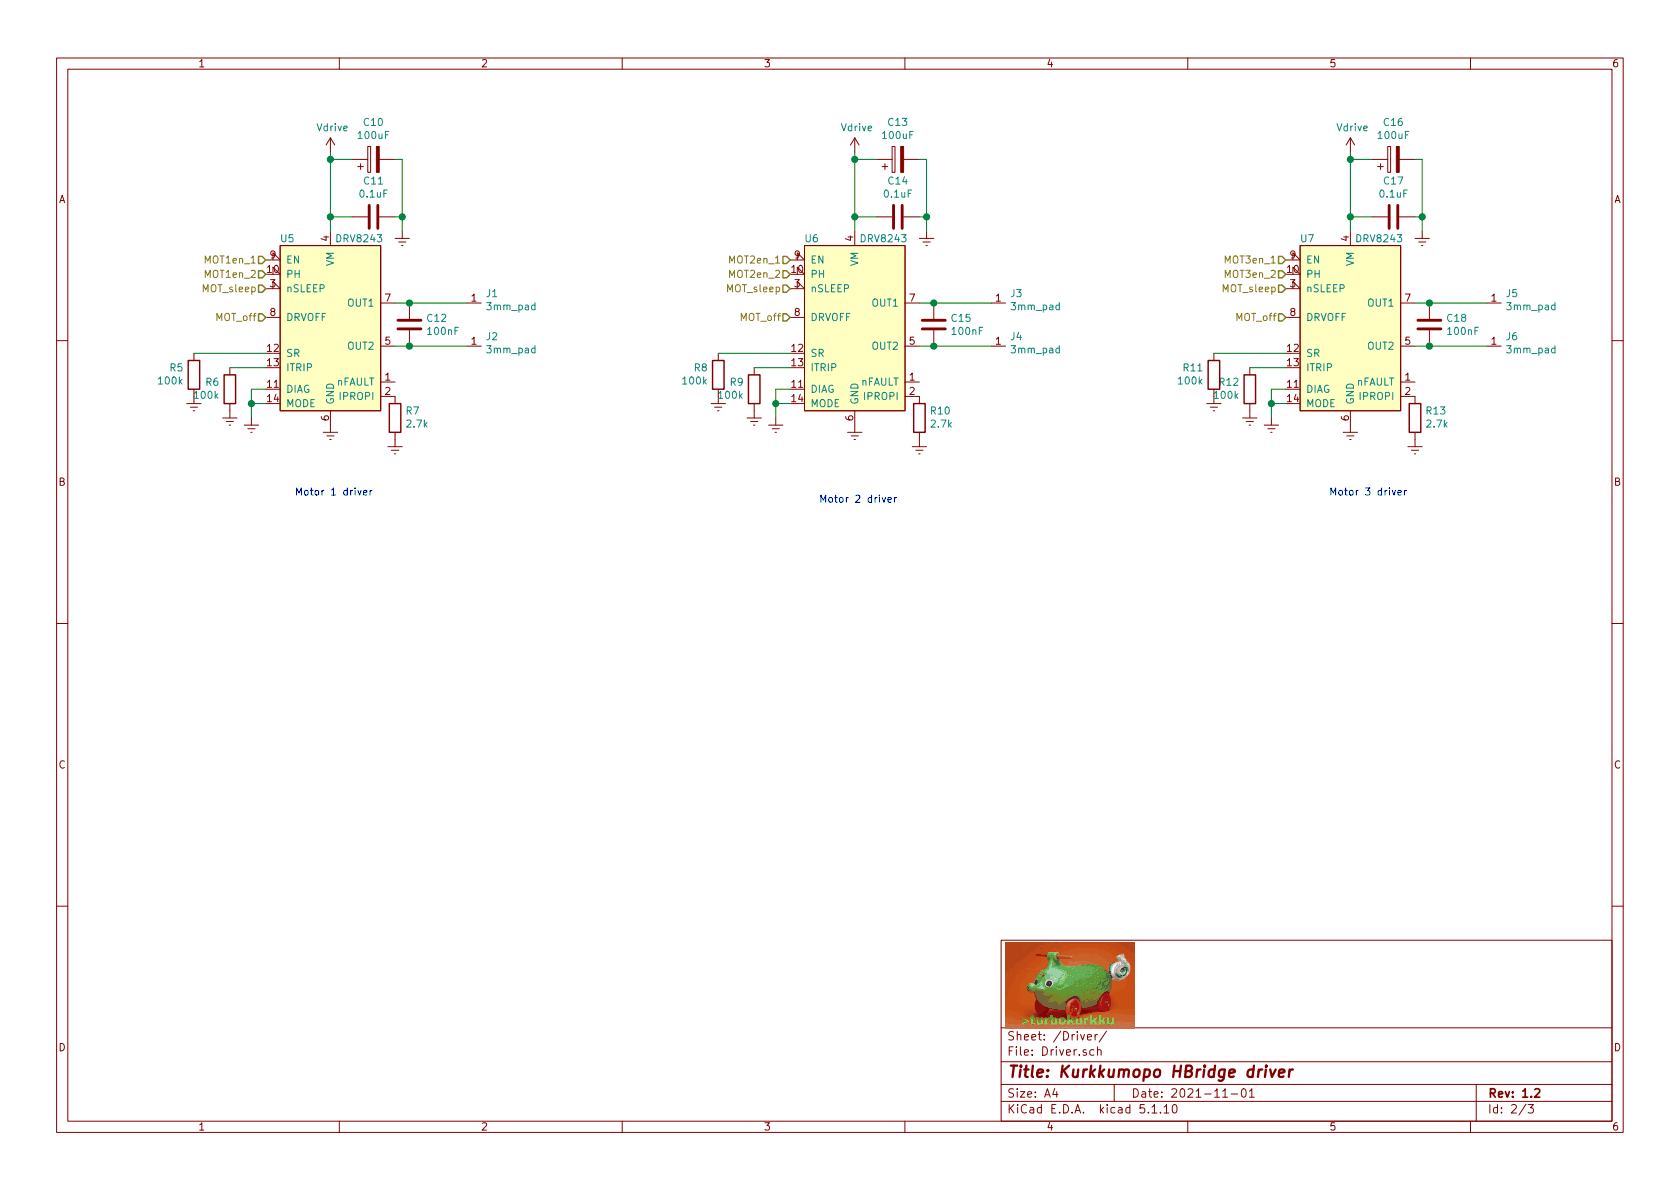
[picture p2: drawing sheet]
EESchema Schematic File Version 4
EELAYER 30 0
EELAYER END
$Descr A4 11693 8268
encoding utf-8
Sheet 2 3
Title "Kurkkumopo HBridge driver"
Date "2021-11-01"
Rev "1.2"
Comp ""
Comment1 ""
Comment2 ""
Comment3 ""
Comment4 ""
$EndDescr
$Comp
L Device:C C11
U 1 1
P 2600 1500
F 0 "C11" V 2348 1500 50  0000 C CNN
F 1 "0.1uF" V 2439 1500 50  0000 C CNN
F 2 "Capacitor_SMD:C_0603_1608Metric_Pad1.08x0.95mm_HandSolder" H 2638 1350 50  0001 C CNN
F 3 "~" H 2600 1500 50  0001 C CNN
	1    2600 1500
	0    1    1    0   
$EndComp
Wire Wire Line
	2800 1500 2800 1600
$Comp
L power:Vdrive #PWR0126
U 1 1
P 2300 1050
F 0 "#PWR0126" H 2100 900 50  0001 C CNN
F 1 "Vdrive" H 2315 1223 50  0000 C CNN
F 2 "" H 2300 1050 50  0001 C CNN
F 3 "" H 2300 1050 50  0001 C CNN
	1    2300 1050
	1    0    0    -1  
$EndComp
Wire Wire Line
	2750 2100 2850 2100
$Comp
L Device:C C12
U 1 1
P 2850 2250
F 0 "C12" H 2965 2296 50  0000 L CNN
F 1 "100nF" H 2965 2205 50  0000 L CNN
F 2 "Capacitor_SMD:C_0603_1608Metric_Pad1.08x0.95mm_HandSolder" H 2888 2100 50  0001 C CNN
F 3 "~" H 2850 2250 50  0001 C CNN
	1    2850 2250
	1    0    0    -1  
$EndComp
Wire Wire Line
	2750 2400 2850 2400
Wire Wire Line
	2300 1050 2300 1100
Wire Wire Line
	2300 1100 2450 1100
Connection ~ 2300 1100
Wire Wire Line
	2300 1100 2300 1500
Wire Wire Line
	2300 1500 2450 1500
Connection ~ 2300 1500
Wire Wire Line
	2300 1500 2300 1600
Wire Wire Line
	2750 1500 2800 1500
Wire Wire Line
	2750 1100 2800 1100
Wire Wire Line
	2800 1100 2800 1500
Connection ~ 2800 1500
Wire Wire Line
	1850 2800 1750 2800
Wire Wire Line
	1750 2700 1750 2800
Wire Wire Line
	1850 2700 1750 2700
Connection ~ 1750 2800
Wire Wire Line
	1750 2800 1750 2900
Wire Wire Line
	1600 2550 1850 2550
Wire Wire Line
	1350 2450 1850 2450
$Comp
L Device:C C14
U 1 1
P 6250 1500
F 0 "C14" V 5998 1500 50  0000 C CNN
F 1 "0.1uF" V 6089 1500 50  0000 C CNN
F 2 "Capacitor_SMD:C_0603_1608Metric_Pad1.08x0.95mm_HandSolder" H 6288 1350 50  0001 C CNN
F 3 "~" H 6250 1500 50  0001 C CNN
	1    6250 1500
	0    1    1    0   
$EndComp
Wire Wire Line
	6450 1500 6450 1600
$Comp
L power:Vdrive #PWR0128
U 1 1
P 5950 1050
F 0 "#PWR0128" H 5750 900 50  0001 C CNN
F 1 "Vdrive" H 5965 1223 50  0000 C CNN
F 2 "" H 5950 1050 50  0001 C CNN
F 3 "" H 5950 1050 50  0001 C CNN
	1    5950 1050
	1    0    0    -1  
$EndComp
Wire Wire Line
	6400 2100 6500 2100
$Comp
L Device:C C15
U 1 1
P 6500 2250
F 0 "C15" H 6615 2296 50  0000 L CNN
F 1 "100nF" H 6615 2205 50  0000 L CNN
F 2 "Capacitor_SMD:C_0603_1608Metric_Pad1.08x0.95mm_HandSolder" H 6538 2100 50  0001 C CNN
F 3 "~" H 6500 2250 50  0001 C CNN
	1    6500 2250
	1    0    0    -1  
$EndComp
Wire Wire Line
	6400 2400 6500 2400
Wire Wire Line
	5950 1050 5950 1100
Wire Wire Line
	5950 1100 6100 1100
Connection ~ 5950 1100
Wire Wire Line
	5950 1100 5950 1500
Wire Wire Line
	5950 1500 6100 1500
Connection ~ 5950 1500
Wire Wire Line
	5950 1500 5950 1600
Wire Wire Line
	6400 1500 6450 1500
Wire Wire Line
	6400 1100 6450 1100
Wire Wire Line
	6450 1100 6450 1500
Connection ~ 6450 1500
Wire Wire Line
	5500 2800 5400 2800
Wire Wire Line
	5400 2700 5400 2800
Wire Wire Line
	5500 2700 5400 2700
Connection ~ 5400 2800
Wire Wire Line
	5400 2800 5400 2900
Wire Wire Line
	5250 2550 5500 2550
Wire Wire Line
	5000 2450 5500 2450
$Comp
L Electronics:DRV8243 U6
U 1 1
P 5950 2250
F 0 "U6" H 5650 2850 50  0000 C CNN
F 1 "DRV8243" H 6150 2850 50  0000 C CNN
F 2 "Electronics:VQFN-HR-14" H 5100 2800 50  0001 C CNN
F 3 "https://www.ti.com/lit/ds/symlink/drv8243-q1.pdf" H 5850 2400 50  0001 C CNN
	1    5950 2250
	1    0    0    -1  
$EndComp
$Comp
L Device:C C17
U 1 1
P 9700 1500
F 0 "C17" V 9448 1500 50  0000 C CNN
F 1 "0.1uF" V 9539 1500 50  0000 C CNN
F 2 "Capacitor_SMD:C_0603_1608Metric_Pad1.08x0.95mm_HandSolder" H 9738 1350 50  0001 C CNN
F 3 "~" H 9700 1500 50  0001 C CNN
	1    9700 1500
	0    1    1    0   
$EndComp
Wire Wire Line
	9900 1500 9900 1600
$Comp
L power:Vdrive #PWR0130
U 1 1
P 9400 1050
F 0 "#PWR0130" H 9200 900 50  0001 C CNN
F 1 "Vdrive" H 9415 1223 50  0000 C CNN
F 2 "" H 9400 1050 50  0001 C CNN
F 3 "" H 9400 1050 50  0001 C CNN
	1    9400 1050
	1    0    0    -1  
$EndComp
Wire Wire Line
	9850 2100 9950 2100
$Comp
L Device:C C18
U 1 1
P 9950 2250
F 0 "C18" H 10065 2296 50  0000 L CNN
F 1 "100nF" H 10065 2205 50  0000 L CNN
F 2 "Capacitor_SMD:C_0603_1608Metric_Pad1.08x0.95mm_HandSolder" H 9988 2100 50  0001 C CNN
F 3 "~" H 9950 2250 50  0001 C CNN
	1    9950 2250
	1    0    0    -1  
$EndComp
Wire Wire Line
	9850 2400 9950 2400
Wire Wire Line
	9400 1050 9400 1100
Wire Wire Line
	9400 1100 9550 1100
Connection ~ 9400 1100
Wire Wire Line
	9400 1100 9400 1500
Wire Wire Line
	9400 1500 9550 1500
Connection ~ 9400 1500
Wire Wire Line
	9400 1500 9400 1600
Wire Wire Line
	9850 1500 9900 1500
Wire Wire Line
	9850 1100 9900 1100
Wire Wire Line
	9900 1100 9900 1500
Connection ~ 9900 1500
Wire Wire Line
	8950 2800 8850 2800
Wire Wire Line
	8850 2700 8850 2800
Wire Wire Line
	8950 2700 8850 2700
Connection ~ 8850 2800
Wire Wire Line
	8850 2800 8850 2900
Wire Wire Line
	8700 2550 8950 2550
Wire Wire Line
	8450 2450 8950 2450
$Comp
L power:Earth #PWR0131
U 1 1
P 9850 3050
F 0 "#PWR0131" H 9850 2800 50  0001 C CNN
F 1 "Earth" H 9850 2900 50  0001 C CNN
F 2 "" H 9850 3050 50  0001 C CNN
F 3 "~" H 9850 3050 50  0001 C CNN
	1    9850 3050
	1    0    0    -1  
$EndComp
$Comp
L Electronics:DRV8243 U7
U 1 1
P 9400 2250
F 0 "U7" H 9100 2850 50  0000 C CNN
F 1 "DRV8243" H 9600 2850 50  0000 C CNN
F 2 "Electronics:VQFN-HR-14" H 8550 2800 50  0001 C CNN
F 3 "https://www.ti.com/lit/ds/symlink/drv8243-q1.pdf" H 9300 2400 50  0001 C CNN
	1    9400 2250
	1    0    0    -1  
$EndComp
$Comp
L power:Earth #PWR0132
U 1 1
P 9400 2950
F 0 "#PWR0132" H 9400 2700 50  0001 C CNN
F 1 "Earth" H 9400 2800 50  0001 C CNN
F 2 "" H 9400 2950 50  0001 C CNN
F 3 "~" H 9400 2950 50  0001 C CNN
	1    9400 2950
	1    0    0    -1  
$EndComp
$Comp
L power:Earth #PWR0133
U 1 1
P 8850 2900
F 0 "#PWR0133" H 8850 2650 50  0001 C CNN
F 1 "Earth" H 8850 2750 50  0001 C CNN
F 2 "" H 8850 2900 50  0001 C CNN
F 3 "~" H 8850 2900 50  0001 C CNN
	1    8850 2900
	1    0    0    -1  
$EndComp
$Comp
L power:Earth #PWR0134
U 1 1
P 8700 2850
F 0 "#PWR0134" H 8700 2600 50  0001 C CNN
F 1 "Earth" H 8700 2700 50  0001 C CNN
F 2 "" H 8700 2850 50  0001 C CNN
F 3 "~" H 8700 2850 50  0001 C CNN
	1    8700 2850
	1    0    0    -1  
$EndComp
$Comp
L power:Earth #PWR0135
U 1 1
P 8450 2750
F 0 "#PWR0135" H 8450 2500 50  0001 C CNN
F 1 "Earth" H 8450 2600 50  0001 C CNN
F 2 "" H 8450 2750 50  0001 C CNN
F 3 "~" H 8450 2750 50  0001 C CNN
	1    8450 2750
	1    0    0    -1  
$EndComp
$Comp
L power:Earth #PWR0136
U 1 1
P 6400 3050
F 0 "#PWR0136" H 6400 2800 50  0001 C CNN
F 1 "Earth" H 6400 2900 50  0001 C CNN
F 2 "" H 6400 3050 50  0001 C CNN
F 3 "~" H 6400 3050 50  0001 C CNN
	1    6400 3050
	1    0    0    -1  
$EndComp
$Comp
L power:Earth #PWR0137
U 1 1
P 5950 2950
F 0 "#PWR0137" H 5950 2700 50  0001 C CNN
F 1 "Earth" H 5950 2800 50  0001 C CNN
F 2 "" H 5950 2950 50  0001 C CNN
F 3 "~" H 5950 2950 50  0001 C CNN
	1    5950 2950
	1    0    0    -1  
$EndComp
$Comp
L power:Earth #PWR0138
U 1 1
P 5400 2900
F 0 "#PWR0138" H 5400 2650 50  0001 C CNN
F 1 "Earth" H 5400 2750 50  0001 C CNN
F 2 "" H 5400 2900 50  0001 C CNN
F 3 "~" H 5400 2900 50  0001 C CNN
	1    5400 2900
	1    0    0    -1  
$EndComp
$Comp
L power:Earth #PWR0139
U 1 1
P 5250 2850
F 0 "#PWR0139" H 5250 2600 50  0001 C CNN
F 1 "Earth" H 5250 2700 50  0001 C CNN
F 2 "" H 5250 2850 50  0001 C CNN
F 3 "~" H 5250 2850 50  0001 C CNN
	1    5250 2850
	1    0    0    -1  
$EndComp
$Comp
L power:Earth #PWR0140
U 1 1
P 5000 2750
F 0 "#PWR0140" H 5000 2500 50  0001 C CNN
F 1 "Earth" H 5000 2600 50  0001 C CNN
F 2 "" H 5000 2750 50  0001 C CNN
F 3 "~" H 5000 2750 50  0001 C CNN
	1    5000 2750
	1    0    0    -1  
$EndComp
$Comp
L power:Earth #PWR0141
U 1 1
P 2750 3050
F 0 "#PWR0141" H 2750 2800 50  0001 C CNN
F 1 "Earth" H 2750 2900 50  0001 C CNN
F 2 "" H 2750 3050 50  0001 C CNN
F 3 "~" H 2750 3050 50  0001 C CNN
	1    2750 3050
	1    0    0    -1  
$EndComp
$Comp
L power:Earth #PWR0142
U 1 1
P 2300 2950
F 0 "#PWR0142" H 2300 2700 50  0001 C CNN
F 1 "Earth" H 2300 2800 50  0001 C CNN
F 2 "" H 2300 2950 50  0001 C CNN
F 3 "~" H 2300 2950 50  0001 C CNN
	1    2300 2950
	1    0    0    -1  
$EndComp
$Comp
L power:Earth #PWR0143
U 1 1
P 1750 2900
F 0 "#PWR0143" H 1750 2650 50  0001 C CNN
F 1 "Earth" H 1750 2750 50  0001 C CNN
F 2 "" H 1750 2900 50  0001 C CNN
F 3 "~" H 1750 2900 50  0001 C CNN
	1    1750 2900
	1    0    0    -1  
$EndComp
$Comp
L power:Earth #PWR0144
U 1 1
P 1600 2850
F 0 "#PWR0144" H 1600 2600 50  0001 C CNN
F 1 "Earth" H 1600 2700 50  0001 C CNN
F 2 "" H 1600 2850 50  0001 C CNN
F 3 "~" H 1600 2850 50  0001 C CNN
	1    1600 2850
	1    0    0    -1  
$EndComp
$Comp
L power:Earth #PWR0145
U 1 1
P 1350 2750
F 0 "#PWR0145" H 1350 2500 50  0001 C CNN
F 1 "Earth" H 1350 2600 50  0001 C CNN
F 2 "" H 1350 2750 50  0001 C CNN
F 3 "~" H 1350 2750 50  0001 C CNN
	1    1350 2750
	1    0    0    -1  
$EndComp
$Comp
L Electronics:3mm_pad J1
U 1 1
P 3250 2200
F 0 "J1" H 3379 2368 50  0000 L CNN
F 1 "3mm_pad" H 3379 2277 50  0000 L CNN
F 2 "Electronics:3mm_pad" H 3550 2250 50  0001 C CNN
F 3 "" H 3550 2250 50  0001 C CNN
	1    3250 2200
	1    0    0    -1  
$EndComp
$Comp
L Electronics:3mm_pad J?
U 1 1
P 3250 2500
AR Path="/615F51F3/616E8314" Ref="J?"  Part="1" 
AR Path="/615F228F/616E8314" Ref="J2"  Part="1" 
F 0 "J2" H 3379 2668 50  0000 L CNN
F 1 "3mm_pad" H 3379 2577 50  0000 L CNN
F 2 "Electronics:3mm_pad" H 3550 2550 50  0001 C CNN
F 3 "" H 3550 2550 50  0001 C CNN
	1    3250 2500
	1    0    0    -1  
$EndComp
Wire Wire Line
	2850 2400 3250 2400
Connection ~ 2850 2400
Wire Wire Line
	2850 2100 3250 2100
Connection ~ 2850 2100
$Comp
L Electronics:3mm_pad J3
U 1 1
P 6900 2200
F 0 "J3" H 7029 2368 50  0000 L CNN
F 1 "3mm_pad" H 7029 2277 50  0000 L CNN
F 2 "Electronics:3mm_pad" H 7200 2250 50  0001 C CNN
F 3 "" H 7200 2250 50  0001 C CNN
	1    6900 2200
	1    0    0    -1  
$EndComp
$Comp
L Electronics:3mm_pad J?
U 1 1
P 6900 2500
AR Path="/615F51F3/6171EB82" Ref="J?"  Part="1" 
AR Path="/615F228F/6171EB82" Ref="J4"  Part="1" 
F 0 "J4" H 7029 2668 50  0000 L CNN
F 1 "3mm_pad" H 7029 2577 50  0000 L CNN
F 2 "Electronics:3mm_pad" H 7200 2550 50  0001 C CNN
F 3 "" H 7200 2550 50  0001 C CNN
	1    6900 2500
	1    0    0    -1  
$EndComp
Wire Wire Line
	6500 2400 6900 2400
Wire Wire Line
	6500 2100 6900 2100
$Comp
L Electronics:3mm_pad J5
U 1 1
P 10350 2200
F 0 "J5" H 10479 2368 50  0000 L CNN
F 1 "3mm_pad" H 10479 2277 50  0000 L CNN
F 2 "Electronics:3mm_pad" H 10650 2250 50  0001 C CNN
F 3 "" H 10650 2250 50  0001 C CNN
	1    10350 2200
	1    0    0    -1  
$EndComp
$Comp
L Electronics:3mm_pad J?
U 1 1
P 10350 2500
AR Path="/615F51F3/617214CE" Ref="J?"  Part="1" 
AR Path="/615F228F/617214CE" Ref="J6"  Part="1" 
F 0 "J6" H 10479 2668 50  0000 L CNN
F 1 "3mm_pad" H 10479 2577 50  0000 L CNN
F 2 "Electronics:3mm_pad" H 10650 2550 50  0001 C CNN
F 3 "" H 10650 2550 50  0001 C CNN
	1    10350 2500
	1    0    0    -1  
$EndComp
Wire Wire Line
	9950 2400 10350 2400
Wire Wire Line
	9950 2100 10350 2100
Connection ~ 6500 2100
Connection ~ 6500 2400
Connection ~ 9950 2100
Connection ~ 9950 2400
Text HLabel 8950 1800 0    50   Input ~ 0
MOT3en_1
Text HLabel 8950 1900 0    50   Input ~ 0
MOT3en_2
Text HLabel 8950 2000 0    50   Input ~ 0
MOT_sleep
Text HLabel 8950 2200 0    50   Input ~ 0
MOT_off
Text HLabel 1850 1800 0    50   Input ~ 0
MOT1en_1
Text HLabel 1850 1900 0    50   Input ~ 0
MOT1en_2
Text HLabel 5500 1800 0    50   Input ~ 0
MOT2en_1
Text HLabel 5500 1900 0    50   Input ~ 0
MOT2en_2
Text HLabel 5500 2000 0    50   Input ~ 0
MOT_sleep
Text HLabel 5500 2200 0    50   Input ~ 0
MOT_off
Text HLabel 1850 2000 0    50   Input ~ 0
MOT_sleep
Text HLabel 1850 2200 0    50   Input ~ 0
MOT_off
Text Notes 2050 3450 0    50   ~ 0
Motor 1 driver
Text Notes 5700 3500 0    50   ~ 0
Motor 2 driver
Text Notes 9250 3450 0    50   ~ 0
Motor 3 driver
$Comp
L Device:R R?
U 1 1
P 1350 2600
AR Path="/615F51F3/617496D9" Ref="R?"  Part="1" 
AR Path="/617B7795/617496D9" Ref="R?"  Part="1" 
AR Path="/615F228F/617496D9" Ref="R5"  Part="1" 
F 0 "R5" H 1420 2554 50  0000 L CNN
F 1 "100k" H 1420 2645 50  0000 L CNN
F 2 "Resistor_SMD:R_0603_1608Metric_Pad0.98x0.95mm_HandSolder" V 1280 2600 50  0001 C CNN
F 3 "~" H 1350 2600 50  0001 C CNN
	1    1350 2600
	-1   0    0    1   
$EndComp
$Comp
L Device:R R?
U 1 1
P 2750 2900
AR Path="/615F51F3/617548F3" Ref="R?"  Part="1" 
AR Path="/617B7795/617548F3" Ref="R?"  Part="1" 
AR Path="/615F228F/617548F3" Ref="R7"  Part="1" 
F 0 "R7" H 2680 2854 50  0000 R CNN
F 1 "2.7k" H 2680 2945 50  0000 R CNN
F 2 "Resistor_SMD:R_0603_1608Metric_Pad0.98x0.95mm_HandSolder" V 2680 2900 50  0001 C CNN
F 3 "~" H 2750 2900 50  0001 C CNN
	1    2750 2900
	-1   0    0    1   
$EndComp
$Comp
L Electronics:DRV8243 U5
U 1 1
P 2300 2250
F 0 "U5" H 2000 2850 50  0000 C CNN
F 1 "DRV8243" H 2500 2850 50  0000 C CNN
F 2 "Electronics:VQFN-HR-14" H 1450 2800 50  0001 C CNN
F 3 "https://www.ti.com/lit/ds/symlink/drv8243-q1.pdf" H 2200 2400 50  0001 C CNN
	1    2300 2250
	1    0    0    -1  
$EndComp
$Comp
L Device:R R?
U 1 1
P 1600 2700
AR Path="/615F51F3/61753AF7" Ref="R?"  Part="1" 
AR Path="/617B7795/61753AF7" Ref="R?"  Part="1" 
AR Path="/615F228F/61753AF7" Ref="R6"  Part="1" 
F 0 "R6" H 1670 2654 50  0000 L CNN
F 1 "100k" H 1670 2745 50  0000 L CNN
F 2 "Resistor_SMD:R_0603_1608Metric_Pad0.98x0.95mm_HandSolder" V 1530 2700 50  0001 C CNN
F 3 "~" H 1600 2700 50  0001 C CNN
	1    1600 2700
	-1   0    0    1   
$EndComp
$Comp
L Device:R R?
U 1 1
P 5000 2600
AR Path="/615F51F3/6175DC92" Ref="R?"  Part="1" 
AR Path="/617B7795/6175DC92" Ref="R?"  Part="1" 
AR Path="/615F228F/6175DC92" Ref="R8"  Part="1" 
F 0 "R8" H 5070 2554 50  0000 L CNN
F 1 "100k" H 5070 2645 50  0000 L CNN
F 2 "Resistor_SMD:R_0603_1608Metric_Pad0.98x0.95mm_HandSolder" V 4930 2600 50  0001 C CNN
F 3 "~" H 5000 2600 50  0001 C CNN
	1    5000 2600
	-1   0    0    1   
$EndComp
$Comp
L Device:R R?
U 1 1
P 5250 2700
AR Path="/615F51F3/6175DC98" Ref="R?"  Part="1" 
AR Path="/617B7795/6175DC98" Ref="R?"  Part="1" 
AR Path="/615F228F/6175DC98" Ref="R9"  Part="1" 
F 0 "R9" H 5320 2654 50  0000 L CNN
F 1 "100k" H 5320 2745 50  0000 L CNN
F 2 "Resistor_SMD:R_0603_1608Metric_Pad0.98x0.95mm_HandSolder" V 5180 2700 50  0001 C CNN
F 3 "~" H 5250 2700 50  0001 C CNN
	1    5250 2700
	-1   0    0    1   
$EndComp
$Comp
L Device:R R?
U 1 1
P 8450 2600
AR Path="/615F51F3/6175F3BD" Ref="R?"  Part="1" 
AR Path="/617B7795/6175F3BD" Ref="R?"  Part="1" 
AR Path="/615F228F/6175F3BD" Ref="R11"  Part="1" 
F 0 "R11" H 8520 2554 50  0000 L CNN
F 1 "100k" H 8520 2645 50  0000 L CNN
F 2 "Resistor_SMD:R_0603_1608Metric_Pad0.98x0.95mm_HandSolder" V 8380 2600 50  0001 C CNN
F 3 "~" H 8450 2600 50  0001 C CNN
	1    8450 2600
	-1   0    0    1   
$EndComp
$Comp
L Device:R R?
U 1 1
P 8700 2700
AR Path="/615F51F3/6175F3C3" Ref="R?"  Part="1" 
AR Path="/617B7795/6175F3C3" Ref="R?"  Part="1" 
AR Path="/615F228F/6175F3C3" Ref="R12"  Part="1" 
F 0 "R12" H 8770 2654 50  0000 L CNN
F 1 "100k" H 8770 2745 50  0000 L CNN
F 2 "Resistor_SMD:R_0603_1608Metric_Pad0.98x0.95mm_HandSolder" V 8630 2700 50  0001 C CNN
F 3 "~" H 8700 2700 50  0001 C CNN
	1    8700 2700
	-1   0    0    1   
$EndComp
$Comp
L Device:R R?
U 1 1
P 6400 2900
AR Path="/615F51F3/6176235A" Ref="R?"  Part="1" 
AR Path="/617B7795/6176235A" Ref="R?"  Part="1" 
AR Path="/615F228F/6176235A" Ref="R10"  Part="1" 
F 0 "R10" H 6330 2854 50  0000 R CNN
F 1 "2.7k" H 6330 2945 50  0000 R CNN
F 2 "Resistor_SMD:R_0603_1608Metric_Pad0.98x0.95mm_HandSolder" V 6330 2900 50  0001 C CNN
F 3 "~" H 6400 2900 50  0001 C CNN
	1    6400 2900
	-1   0    0    1   
$EndComp
$Comp
L Device:R R?
U 1 1
P 9850 2900
AR Path="/615F51F3/61764625" Ref="R?"  Part="1" 
AR Path="/617B7795/61764625" Ref="R?"  Part="1" 
AR Path="/615F228F/61764625" Ref="R13"  Part="1" 
F 0 "R13" H 9780 2854 50  0000 R CNN
F 1 "2.7k" H 9780 2945 50  0000 R CNN
F 2 "Resistor_SMD:R_0603_1608Metric_Pad0.98x0.95mm_HandSolder" V 9780 2900 50  0001 C CNN
F 3 "~" H 9850 2900 50  0001 C CNN
	1    9850 2900
	-1   0    0    1   
$EndComp
$Comp
L Device:CP C?
U 1 1
P 2600 1100
AR Path="/615F51F3/6189E08C" Ref="C?"  Part="1" 
AR Path="/617B7795/6189E08C" Ref="C?"  Part="1" 
AR Path="/615F228F/6189E08C" Ref="C10"  Part="1" 
F 0 "C10" V 2345 1100 50  0000 C CNN
F 1 "100uF" V 2436 1100 50  0000 C CNN
F 2 "Capacitor_SMD:CP_Elec_8x10" H 2638 950 50  0001 C CNN
F 3 "~" H 2600 1100 50  0001 C CNN
	1    2600 1100
	0    1    1    0   
$EndComp
$Comp
L Device:CP C?
U 1 1
P 6250 1100
AR Path="/615F51F3/6189F82C" Ref="C?"  Part="1" 
AR Path="/617B7795/6189F82C" Ref="C?"  Part="1" 
AR Path="/615F228F/6189F82C" Ref="C13"  Part="1" 
F 0 "C13" V 5995 1100 50  0000 C CNN
F 1 "100uF" V 6086 1100 50  0000 C CNN
F 2 "Capacitor_SMD:CP_Elec_8x10" H 6288 950 50  0001 C CNN
F 3 "~" H 6250 1100 50  0001 C CNN
	1    6250 1100
	0    1    1    0   
$EndComp
$Comp
L Device:CP C?
U 1 1
P 9700 1100
AR Path="/615F51F3/618A2886" Ref="C?"  Part="1" 
AR Path="/617B7795/618A2886" Ref="C?"  Part="1" 
AR Path="/615F228F/618A2886" Ref="C16"  Part="1" 
F 0 "C16" V 9445 1100 50  0000 C CNN
F 1 "100uF" V 9536 1100 50  0000 C CNN
F 2 "Capacitor_SMD:CP_Elec_8x10" H 9738 950 50  0001 C CNN
F 3 "~" H 9700 1100 50  0001 C CNN
	1    9700 1100
	0    1    1    0   
$EndComp
$Comp
L power:Earth #PWR?
U 1 1
P 9900 1600
F 0 "#PWR?" H 9900 1350 50  0001 C CNN
F 1 "Earth" H 9900 1450 50  0001 C CNN
F 2 "" H 9900 1600 50  0001 C CNN
F 3 "~" H 9900 1600 50  0001 C CNN
	1    9900 1600
	1    0    0    -1  
$EndComp
$Comp
L power:Earth #PWR?
U 1 1
P 6450 1600
F 0 "#PWR?" H 6450 1350 50  0001 C CNN
F 1 "Earth" H 6450 1450 50  0001 C CNN
F 2 "" H 6450 1600 50  0001 C CNN
F 3 "~" H 6450 1600 50  0001 C CNN
	1    6450 1600
	1    0    0    -1  
$EndComp
$Comp
L power:Earth #PWR?
U 1 1
P 2800 1600
F 0 "#PWR?" H 2800 1350 50  0001 C CNN
F 1 "Earth" H 2800 1450 50  0001 C CNN
F 2 "" H 2800 1600 50  0001 C CNN
F 3 "~" H 2800 1600 50  0001 C CNN
	1    2800 1600
	1    0    0    -1  
$EndComp
$EndSCHEMATC
